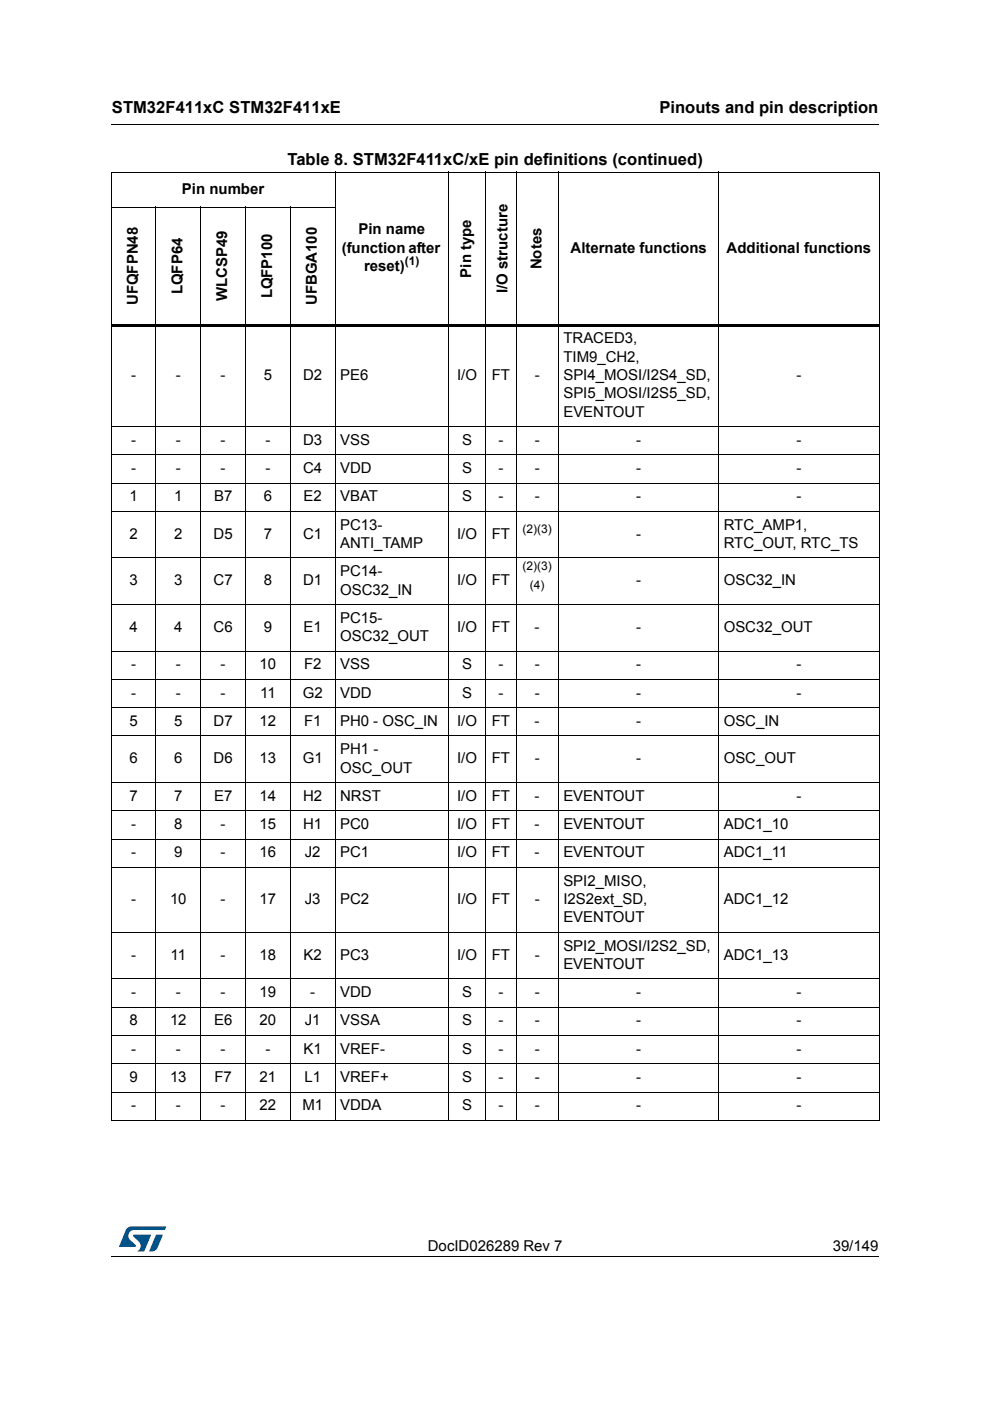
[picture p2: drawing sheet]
<svg xmlns="http://www.w3.org/2000/svg" width="210mm" height="297mm" viewBox="0 0 210 297" stroke-linecap="round" stroke-linejoin="round" font-family="sans-serif">
<path d="M23.6 26.2l.1 .2zM23.6 266.3l.1 .1z" fill="#000"/>
<path d="M23.7 26.3h162.6M23.7 266.3h162.6" fill="none" stroke="#000" stroke-width=".21"/>
<path d="M25.2 260h10v5.3h-10z" fill="#fff"/>
<g fill="#005189">
<path d="M26.9 260.5l1-.5 7.3 .1-.3 .7h-6.4a1.31 1.31 0 0 0-1.3 1.1 1.31 1.31 0 0 0 .8 1.4l.7 .7 .1 .3-3.5 .1z"/>
<path d="M33.1 261.8h1.4l-.6 1.6a2.16 2.16 0 0 1-1.3 1.9l-1-.1z"/>
<path d="M28.3 261.8l3.7 .1-1.4 3.3-1.5 .1a1.43 1.43 0 0 0 .6-1.7l-1.4-1.4z"/>
</g>
<g fill="none" stroke="#000" stroke-width=".21">
<path d="M23.5 36.5h163M23.6 36.6v200.8M71.1 36.4v201.2M95.1 36.4v201.2M103 36.4v201.2M109.4 36.4v201.2M118.4 36.4v201.2M152.4 36.4v201.2M186.4 36.6v200.8M23.5 43.9h47.7M33.1 43.8v193.8M42.6 43.8v193.8"/>
<path d="M52.1 43.8v193.8M61.6 43.8v193.8M23.5 90.4h163M23.5 96.4h163M23.5 102.4h163M23.5 108.4h163M23.5 118.3h163M23.5 128.2h163M23.5 138h163M23.5 144h163M23.5 150.1h163M23.5 156h163"/>
<path d="M23.5 165.9h163M23.5 171.9h163M23.5 177.9h163M23.5 183.9h163M23.5 197.7h163M23.5 207.5h163M23.5 213.6h163M23.5 219.5h163M23.5 225.5h163M23.5 231.5h163M23.5 237.5h163"/>
</g>
<path d="M23.5 68.6h163v.6h-163z" fill="#000"/>
<g font-size="3.5">
<text x="23.7" y="23.9">STM32F411xC STM32F411xE</text>
<text x="139.8" y="23.9">Pinouts and pin description</text>
<text x="60.9" y="35">Table 8. STM32F411xC/xE pin definitions (continued)</text>
</g>
<g font-size="3.2">
<text x="38.6" y="41.1">Pin number</text>
<text x="72.5" y="53.6">(function after</text>
<text x="76" y="49.7">Pin name</text>
<text x="121" y="53.6">Alternate functions</text>
<text x="154.1" y="53.6">Additional functions</text>
<text x="77.2" y="57.5">reset)</text>
<text x="99.9" y="58.9" transform="rotate(-90 99.9 58.9)">Pin type</text>
<text x="114.8" y="57.1" transform="rotate(-90 114.8 57.1)">Notes</text>
<text x="29.2" y="64.7" transform="rotate(-90 29.2 64.7)">UFQFPN48</text>
<text x="38.7" y="62.4" transform="rotate(-90 38.7 62.4)">LQFP64</text>
<text x="48.2" y="63.9" transform="rotate(-90 48.2 63.9)">WLCSP49</text>
<text x="57.7" y="63.3" transform="rotate(-90 57.7 63.3)">LQFP100</text>
<text x="67.2" y="64.7" transform="rotate(-90 67.2 64.7)">UFBGA100</text>
<text x="107.6" y="62.1" transform="rotate(-90 107.6 62.1)">I/O structure</text>
<text x="119.5" y="72.8">TRACED3,</text>
<text x="119.5" y="76.7">TIM9_CH2,</text>
<text x="27.8" y="80.5">-</text>
<text x="37.3" y="80.5">-</text>
<text x="46.8" y="80.5">-</text>
<text x="55.9" y="80.5">5</text>
<text x="64.3" y="80.5">D2</text>
<text x="72.1" y="80.5">PE6</text>
<text x="96.9" y="80.5">I/O</text>
<text x="104.3" y="80.5">FT</text>
<text x="113.4" y="80.5">-</text>
<text x="119.5" y="80.5">SPI4_MOSI/I2S4_SD,</text>
<text x="168.9" y="80.5">-</text>
<text x="119.5" y="84.4">SPI5_MOSI/I2S5_SD,</text>
<text x="119.5" y="88.3">EVENTOUT</text>
<text x="27.8" y="94.3">-</text>
<text x="37.3" y="94.3">-</text>
<text x="46.8" y="94.3">-</text>
<text x="56.3" y="94.3">-</text>
<text x="64.3" y="94.3">D3</text>
<text x="72.1" y="94.3">VSS</text>
<text x="98" y="94.3">S</text>
<text x="105.7" y="94.3">-</text>
<text x="113.4" y="94.3">-</text>
<text x="134.9" y="94.3">-</text>
<text x="168.9" y="94.3">-</text>
<text x="27.8" y="100.3">-</text>
<text x="37.3" y="100.3">-</text>
<text x="46.8" y="100.3">-</text>
<text x="56.3" y="100.3">-</text>
<text x="64.3" y="100.3">C4</text>
<text x="72.1" y="100.3">VDD</text>
<text x="98" y="100.3">S</text>
<text x="105.7" y="100.3">-</text>
<text x="113.4" y="100.3">-</text>
<text x="134.9" y="100.3">-</text>
<text x="168.9" y="100.3">-</text>
<text x="27.4" y="106.3">1</text>
<text x="36.9" y="106.3">1</text>
<text x="45.4" y="106.3">B7</text>
<text x="55.9" y="106.3">6</text>
<text x="64.4" y="106.3">E2</text>
<text x="72.1" y="106.3">VBAT</text>
<text x="98" y="106.3">S</text>
<text x="105.7" y="106.3">-</text>
<text x="113.4" y="106.3">-</text>
<text x="134.9" y="106.3">-</text>
<text x="168.9" y="106.3">-</text>
<text x="72.1" y="112.3">PC13-</text>
<text x="153.5" y="112.3">RTC_AMP1,</text>
<text x="27.4" y="114.2">2</text>
<text x="36.9" y="114.2">2</text>
<text x="45.3" y="114.2">D5</text>
<text x="55.9" y="114.2">7</text>
<text x="64.3" y="114.2">C1</text>
<text x="72.1" y="116.2">ANTI_TAMP</text>
<text x="96.9" y="114.2">I/O</text>
<text x="104.3" y="114.2">FT</text>
<text x="134.9" y="114.2">-</text>
<text x="153.5" y="116.2">RTC_OUT, RTC_TS</text>
<text x="27.4" y="124.1">3</text>
<text x="36.9" y="124.1">3</text>
<text x="45.3" y="124.1">C7</text>
<text x="55.9" y="124.1">8</text>
<text x="64.3" y="124.1">D1</text>
<text x="72.1" y="122.2">PC14-</text>
<text x="96.9" y="124.1">I/O</text>
<text x="104.3" y="124.1">FT</text>
<text x="134.9" y="124.1">-</text>
<text x="153.5" y="124.1">OSC32_IN</text>
<text x="72.1" y="126">OSC32_IN</text>
<text x="27.4" y="134">4</text>
<text x="36.9" y="134">4</text>
<text x="45.3" y="134">C6</text>
<text x="55.9" y="134">9</text>
<text x="64.4" y="134">E1</text>
<text x="72.1" y="132.1">PC15-</text>
<text x="72.1" y="135.9">OSC32_OUT</text>
<text x="96.9" y="134">I/O</text>
<text x="104.2" y="134">FT</text>
<text x="113.4" y="134">-</text>
<text x="134.9" y="134">-</text>
<text x="153.4" y="134">OSC32_OUT</text>
<text x="27.8" y="141.9">-</text>
<text x="37.3" y="141.9">-</text>
<text x="46.8" y="141.9">-</text>
<text x="55.1" y="141.9">10</text>
<text x="64.5" y="141.9">F2</text>
<text x="72.1" y="141.9">VSS</text>
<text x="98" y="141.9">S</text>
<text x="105.7" y="141.9">-</text>
<text x="113.4" y="141.9">-</text>
<text x="134.9" y="141.9">-</text>
<text x="168.9" y="141.9">-</text>
<text x="27.8" y="147.9">-</text>
<text x="37.3" y="147.9">-</text>
<text x="46.8" y="147.9">-</text>
<text x="55.2" y="147.9">11</text>
<text x="64.2" y="147.9">G2</text>
<text x="72.1" y="147.9">VDD</text>
<text x="98" y="147.9">S</text>
<text x="105.7" y="147.9">-</text>
<text x="113.4" y="147.9">-</text>
<text x="134.9" y="147.9">-</text>
<text x="168.9" y="147.9">-</text>
<text x="27.4" y="153.9">5</text>
<text x="36.9" y="153.9">5</text>
<text x="45.3" y="153.9">D7</text>
<text x="55.1" y="153.9">12</text>
<text x="64.5" y="153.9">F1</text>
<text x="72.1" y="153.9">PH0 - OSC_IN</text>
<text x="96.9" y="153.9">I/O</text>
<text x="104.2" y="153.9">FT</text>
<text x="113.4" y="153.9">-</text>
<text x="134.9" y="153.9">-</text>
<text x="153.4" y="153.9">OSC_IN</text>
<text x="27.4" y="161.9">6</text>
<text x="36.9" y="161.9">6</text>
<text x="45.3" y="161.9">D6</text>
<text x="55.1" y="161.9">13</text>
<text x="64.2" y="161.9">G1</text>
<text x="72.1" y="159.9">PH1 -</text>
<text x="96.9" y="161.9">I/O</text>
<text x="104.3" y="161.9">FT</text>
<text x="113.4" y="161.9">-</text>
<text x="134.9" y="161.9">-</text>
<text x="153.5" y="161.9">OSC_OUT</text>
<text x="72.1" y="163.8">OSC_OUT</text>
<text x="27.4" y="169.8">7</text>
<text x="36.9" y="169.8">7</text>
<text x="45.4" y="169.8">E7</text>
<text x="55" y="169.8">14</text>
<text x="64.3" y="169.8">H2</text>
<text x="72.1" y="169.8">NRST</text>
<text x="96.9" y="169.8">I/O</text>
<text x="104.2" y="169.8">FT</text>
<text x="113.4" y="169.8">-</text>
<text x="119.5" y="169.8">EVENTOUT</text>
<text x="168.9" y="169.8">-</text>
<text x="27.8" y="175.8">-</text>
<text x="36.9" y="175.8">8</text>
<text x="46.8" y="175.8">-</text>
<text x="55.1" y="175.8">15</text>
<text x="64.3" y="175.8">H1</text>
<text x="72.1" y="175.8">PC0</text>
<text x="96.9" y="175.8">I/O</text>
<text x="104.2" y="175.8">FT</text>
<text x="113.4" y="175.8">-</text>
<text x="119.5" y="175.8">EVENTOUT</text>
<text x="153.4" y="175.8">ADC1_10</text>
<text x="27.8" y="181.8">-</text>
<text x="36.9" y="181.8">9</text>
<text x="46.8" y="181.8">-</text>
<text x="55.1" y="181.8">16</text>
<text x="64.6" y="181.8">J2</text>
<text x="72.1" y="181.8">PC1</text>
<text x="96.9" y="181.8">I/O</text>
<text x="104.2" y="181.8">FT</text>
<text x="113.4" y="181.8">-</text>
<text x="119.5" y="181.8">EVENTOUT</text>
<text x="153.4" y="181.8">ADC1_11</text>
<text x="27.8" y="191.7">-</text>
<text x="36" y="191.7">10</text>
<text x="46.8" y="191.7">-</text>
<text x="55.1" y="191.7">17</text>
<text x="64.6" y="191.7">J3</text>
<text x="72.1" y="191.7">PC2</text>
<text x="96.9" y="191.7">I/O</text>
<text x="104.3" y="191.7">FT</text>
<text x="113.4" y="191.7">-</text>
<text x="119.5" y="187.8">SPI2_MISO,</text>
<text x="119.5" y="191.7">I2S2ext_SD,</text>
<text x="153.5" y="191.7">ADC1_12</text>
<text x="119.5" y="195.6">EVENTOUT</text>
<text x="27.8" y="203.5">-</text>
<text x="36.2" y="203.5">11</text>
<text x="46.8" y="203.5">-</text>
<text x="55.1" y="203.5">18</text>
<text x="64.4" y="203.5">K2</text>
<text x="72.1" y="203.5">PC3</text>
<text x="96.9" y="203.5">I/O</text>
<text x="104.2" y="203.5">FT</text>
<text x="113.4" y="203.5">-</text>
<text x="119.5" y="201.5">SPI2_MOSI/I2S2_SD,</text>
<text x="153.5" y="203.5">ADC1_13</text>
<text x="119.5" y="205.4">EVENTOUT</text>
<text x="27.8" y="211.4">-</text>
<text x="37.3" y="211.4">-</text>
<text x="46.8" y="211.4">-</text>
<text x="55.1" y="211.4">19</text>
<text x="65.8" y="211.4">-</text>
<text x="72.1" y="211.4">VDD</text>
<text x="98" y="211.4">S</text>
<text x="105.7" y="211.4">-</text>
<text x="113.4" y="211.4">-</text>
<text x="134.9" y="211.4">-</text>
<text x="168.9" y="211.4">-</text>
<text x="27.4" y="217.4">8</text>
<text x="36" y="217.4">12</text>
<text x="45.4" y="217.4">E6</text>
<text x="55.1" y="217.4">20</text>
<text x="64.6" y="217.4">J1</text>
<text x="72.1" y="217.4">VSSA</text>
<text x="98" y="217.4">S</text>
<text x="105.7" y="217.4">-</text>
<text x="113.4" y="217.4">-</text>
<text x="134.9" y="217.4">-</text>
<text x="168.9" y="217.4">-</text>
<text x="27.8" y="223.4">-</text>
<text x="37.3" y="223.4">-</text>
<text x="46.8" y="223.4">-</text>
<text x="56.3" y="223.4">-</text>
<text x="64.4" y="223.4">K1</text>
<text x="72.1" y="223.4">VREF-</text>
<text x="98" y="223.4">S</text>
<text x="105.7" y="223.4">-</text>
<text x="113.4" y="223.4">-</text>
<text x="134.9" y="223.4">-</text>
<text x="168.9" y="223.4">-</text>
<text x="27.4" y="229.4">9</text>
<text x="36" y="229.4">13</text>
<text x="45.5" y="229.4">F7</text>
<text x="55.1" y="229.4">21</text>
<text x="64.6" y="229.4">L1</text>
<text x="72.1" y="229.4">VREF+</text>
<text x="98" y="229.4">S</text>
<text x="105.7" y="229.4">-</text>
<text x="113.4" y="229.4">-</text>
<text x="134.9" y="229.4">-</text>
<text x="168.9" y="229.4">-</text>
<text x="27.8" y="235.4">-</text>
<text x="37.3" y="235.4">-</text>
<text x="46.8" y="235.4">-</text>
<text x="55.1" y="235.4">22</text>
<text x="64.1" y="235.4">M1</text>
<text x="72.1" y="235.4">VDDA</text>
<text x="98" y="235.4">S</text>
<text x="105.7" y="235.4">-</text>
<text x="113.4" y="235.4">-</text>
<text x="134.9" y="235.4">-</text>
<text x="168.9" y="235.4">-</text>
<text x="90.7" y="265.1">DocID026289 Rev 7</text>
<text x="176.6" y="265.1">39/149</text>
</g>
<g font-size="2.5">
<text x="85.8" y="56.2">(1)</text>
<text x="110.8" y="113">(2)(3)</text>
<text x="110.8" y="120.9">(2)(3)</text>
<text x="112.4" y="124.8">(4)</text>
</g>
</svg>
